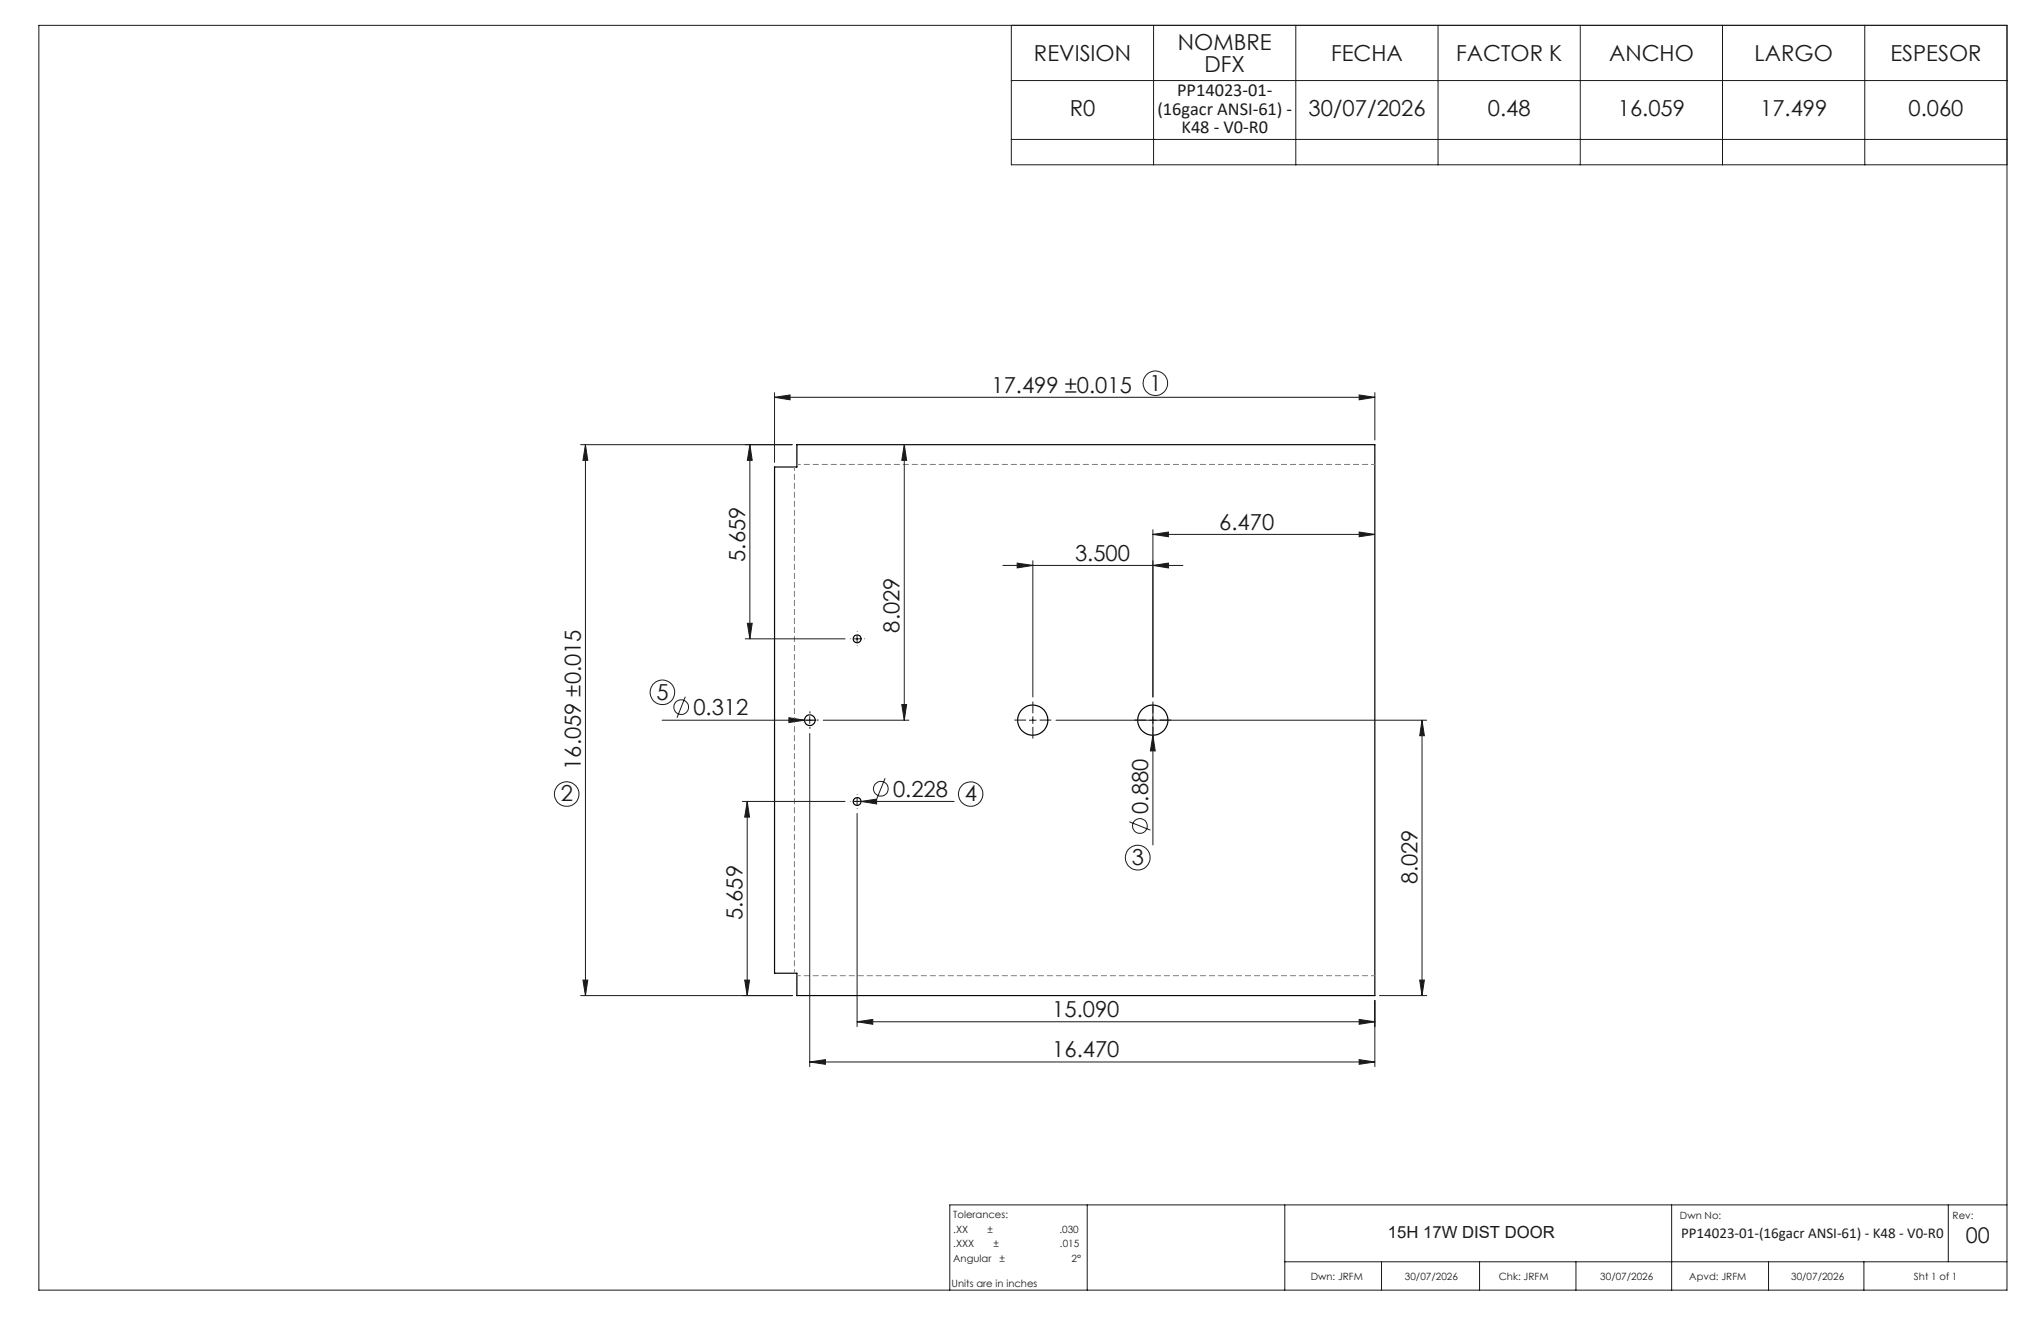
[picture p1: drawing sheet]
<svg xmlns="http://www.w3.org/2000/svg" width="432mm" height="279mm" viewBox="0 0 432 279" stroke-linecap="round" stroke-linejoin="round" font-family="sans-serif">
<g fill="none" stroke="#191924" stroke-width=".21">
<path d="M8.2 5.4h416.4v267.5h-416.4zM214 5.4v29.5h210.6M214 17h210.6M244.1 5.4v29.5M274.1 5.4v29.5M304.2 5.4v29.5M334.3 5.4v29.5M364.4 5.4v29.5M394.5 5.4v29.5M214 29.5h210.6M122.8 94.1h44.8M123.9 94.1l.5 3.3h-1.1z"/>
<path d="M123.9 94.1v116.5M158.6 94.1l.5 3.3h-1zM158.6 94.1v41M163.9 84l3.2-.5v1.1zM163.9 83v14.8M163.9 84h127M191.3 94.1l.5 3.3h-1zM191.3 94.1v58.2M287.5 83.5l3.4 .5-3.4 .6zM290.9 83v10.1M212.2 119.6h38.1M215.2 119.1l3.3 .5-3.3 .5z"/>
<path d="M218.5 118.6v28.8M243.9 119.6l3.3-.5v1zM243.9 113l3.3-.5v1zM243.9 112v35.4M243.9 113h47M287.5 112.5l3.4 .5-3.4 .5zM157.7 135.1h21.1M158.1 131.8h1l-.5 3.3zM180.6 135.1h1.5M181.3 134.4v1.4M140.1 152.3h32.4M145 147.4l-1.8 4.4"/>
<path d="M166.9 151.8l3.3 .5-3.3 .5zM171.3 151.6v1.4M171.3 155.2v70.4M174.2 152.3h18.1M190.8 149h1l-.5 3.3zM217.8 152.3h1.4M218.5 151.6v1.4M223.4 152.3h78.4M243.9 155.5l.5 3.3h-1zM243.9 149.1v29.6M300.8 152.3l.5 3.3h-.9zM300.8 152.3v58.3"/>
<path d="M157.1 169.5h21.7M158.1 169.5l.5 3.3h-1zM158.1 169.5v41.1M180.5 169.5h21.4M181.3 168.8v1.4M181.3 172v45.1M182.2 169.5l3.3-.5v1zM187.3 164.6l-1.8 4.5M238.9 173.8l4.5 1.8M122.8 210.6h44.8M123.3 207.3h1.1l-.5 3.3zM157.6 207.3h1l-.5 3.3z"/>
<path d="M181.3 216.1l3.3-.5v1zM181.3 216.1h109.6M287.5 215.6l3.4 .5-3.4 .5zM290.9 211.6v14M291.9 210.6h9.9M300.4 207.3h.9l-.5 3.3zM171.3 224.6l3.3-.5v1zM171.3 224.6h119.6M287.5 224.1l3.4 .5-3.4 .5zM230 254.8v18.1M271.8 254.8v18.1M353.7 254.8v18.1"/>
<path d="M412.2 254.8v12.1M424.6 254.8h-223.7v18.1M271.8 266.9h152.8M292.3 266.9v6M313 266.9v6M333.4 266.9v6M374.2 266.9v6M394.3 266.9v6"/>
<circle cx="244.4" cy="81.1" r="2.6"/>
<circle cx="140.1" cy="146.4" r="2.6"/>
<circle cx="144.1" cy="149.6" r="1.55"/>
<circle cx="119.9" cy="168" r="2.6"/>
<circle cx="186.4" cy="166.8" r="1.55"/>
<circle cx="205.3" cy="168" r="2.58"/>
<circle cx="241.1" cy="174.7" r="1.55"/>
<circle cx="240.7" cy="181.4" r="2.62"/>
</g>
<g fill="none" stroke="#000" stroke-width=".25">
<path d="M168.6 94.1h122.3v116.5h-122.3v-4.8h-4.7v-107h4.7z"/>
<circle cx="181.3" cy="135.1" r=".83"/>
<circle cx="171.3" cy="152.3" r="1.15"/>
<circle cx="218.5" cy="152.3" r="3.2"/>
<circle cx="243.9" cy="152.3" r="3.2"/>
<circle cx="181.3" cy="169.5" r=".83"/>
</g>
<g fill="none" stroke="#191924" stroke-width=".21" stroke-dasharray="15.2 1.3 1.3 1.3" stroke-linecap="butt">
<path d="M179.9 135.1h-.1M181.4 133.7v-.1M181.4 136.5v.1M182.8 135.1h.1M169.9 152.3h-.4M171.3 150.9v-.4M171.3 153.7v.4M172.8 152.3h.4M217.1 152.3h-2.5M218.5 150.9v-2.5M218.5 153.7v2.5M219.9 152.3h2.5"/>
<path d="M242.5 152.3h-2.5M243.9 150.9v-2.5M243.9 153.7v2.5M245.3 152.3h2.5M179.9 169.5h-.1M181.4 168.1v-.1M181.4 170.9v.1M182.8 169.5h.1"/>
</g>
<path d="M290.9 98.2h-122.3M168.6 206.4h122.3" fill="none" stroke="#808080" stroke-width=".21" stroke-dasharray="1.3 .6" stroke-dashoffset=".5" stroke-linecap="butt"/>
<path d="M168.1 98.8v107" fill="none" stroke="#808080" stroke-width=".21" stroke-dasharray="1.3 .6" stroke-dashoffset=".4" stroke-linecap="butt"/>
<g fill="#191924">
<path d="M166.9 151.8l3.3 .5-3.3 .5z"/>
<path d="M243.9 155.5l.5 3.3h-1z"/>
<path d="M182.2 169.5l3.3-.5v1z"/>
<path d="M215.2 119.1l3.3 .5-3.3 .5zM243.9 119.6l3.3-.5v1z"/>
<path d="M163.9 84l3.2-.5v1.1zM287.5 83.5l3.4 .5-3.4 .6zM181.3 216.1l3.3-.5v1zM287.5 215.6l3.4 .5-3.4 .5zM171.3 224.6l3.3-.5v1zM287.5 224.1l3.4 .5-3.4 .5z"/>
<path d="M287.5 112.5l3.4 .5-3.4 .5zM243.9 113l3.3-.5v1z"/>
<path d="M158.1 131.8h1l-.5 3.3zM158.6 94.1l.5 3.3h-1zM190.8 149h1l-.5 3.3zM191.3 94.1l.5 3.3h-1z"/>
<path d="M123.9 94.1l.5 3.3h-1.1zM123.3 207.3h1.1l-.5 3.3zM300.8 152.3l.5 3.3h-.9zM300.4 207.3h.9l-.5 3.3zM158.1 169.5l.5 3.3h-1zM157.6 207.3h1l-.5 3.3z"/>
</g>
<g font-size="4.7" fill="#191924">
<text x="249.2" y="10.6">NOMBRE</text>
<text x="218.8" y="12.9">REVISION</text>
<text x="254.8" y="15.1">DFX</text>
<text x="281.6" y="12.9">FECHA</text>
<text x="308.1" y="12.9">FACTOR K</text>
<text x="340.4" y="12.9">ANCHO</text>
<text x="371.2" y="12.9">LARGO</text>
<text x="399.9" y="12.9">ESPESOR</text>
<text x="226.3" y="24.5">R0</text>
<text x="276.8" y="24.5">30/07/2026</text>
<text x="314.8" y="24.5">0.48</text>
<text x="342.3" y="24.5">16.059</text>
<text x="372.4" y="24.5">17.499</text>
<text x="403.8" y="24.5">0.060</text>
<text x="209.8" y="83">17.499 ±0.015</text>
<text x="243.2" y="82.6">1</text>
<text x="258" y="112">6.470</text>
<text x="157.6" y="118.8" transform="rotate(-90 157.6 118.8)">5.659</text>
<text x="227.4" y="118.6">3.500</text>
<text x="190.3" y="133.8" transform="rotate(-90 190.3 133.8)">8.029</text>
<text x="138.9" y="148">5</text>
<text x="146.7" y="151.3">0.312</text>
<text x="122.9" y="162.8" transform="rotate(-90 122.9 162.8)">16.059 ±0.015</text>
<text x="118.7" y="169.5">2</text>
<text x="188.9" y="168.5">0.228</text>
<text x="204.1" y="169.5">4</text>
<text x="242.9" y="172.1" transform="rotate(-90 242.9 172.1)">0.880</text>
<text x="239.4" y="183">3</text>
<text x="299.9" y="187" transform="rotate(-90 299.9 187)">8.029</text>
<text x="157.1" y="194.6" transform="rotate(-90 157.1 194.6)">5.659</text>
<text x="222.6" y="215.1">15.090</text>
<text x="222.6" y="223.6">16.470</text>
</g>
<text font-size="4.6" fill="#191924" x="415.9" y="263">00</text>
<g font-size="3.9" fill="#191924">
<text x="249" y="20.3">PP14023-01-</text>
<text x="244.9" y="24.2">(16gacr ANSI-61) -</text>
<text x="250" y="28.1">K48 - V0-R0</text>
</g>
<text font-size="3.5" fill="#191924" x="293.6" y="261.9">15H 17W DIST DOOR</text>
<text font-size="3.2" fill="#191924" x="355.7" y="261.8">PP14023-01-(16gacr ANSI-61) - K48 - V0-R0</text>
<g font-size="2.1" fill="#191924">
<text x="201.7" y="257.6">Tolerances:</text>
<text x="355.4" y="257.8">Dwn No:</text>
<text x="413.1" y="257.8">Rev:</text>
<text x="201.7" y="260.7">.XX</text>
<text x="201.7" y="263.9">.XXX</text>
<text x="208.9" y="260.7">±</text>
<text x="210.2" y="263.9">±</text>
<text x="224.1" y="260.7">.030</text>
<text x="224.3" y="263.9">.015</text>
<text x="201.7" y="267">Angular</text>
<text x="211.5" y="267">±</text>
<text x="226.7" y="267">2°</text>
<text x="201.3" y="272.3">Units are in inches</text>
<text x="277.3" y="270.7">Dwn: JRFM</text>
<text x="297.2" y="270.7">30/07/2026</text>
<text x="317.1" y="270.7">Chk: JRFM</text>
<text x="338.6" y="270.7">30/07/2026</text>
<text x="357.4" y="270.7">Apvd: JRFM</text>
<text x="378.9" y="270.7">30/07/2026</text>
<text x="404.9" y="270.7">Sht 1 of 1</text>
</g>
</svg>
